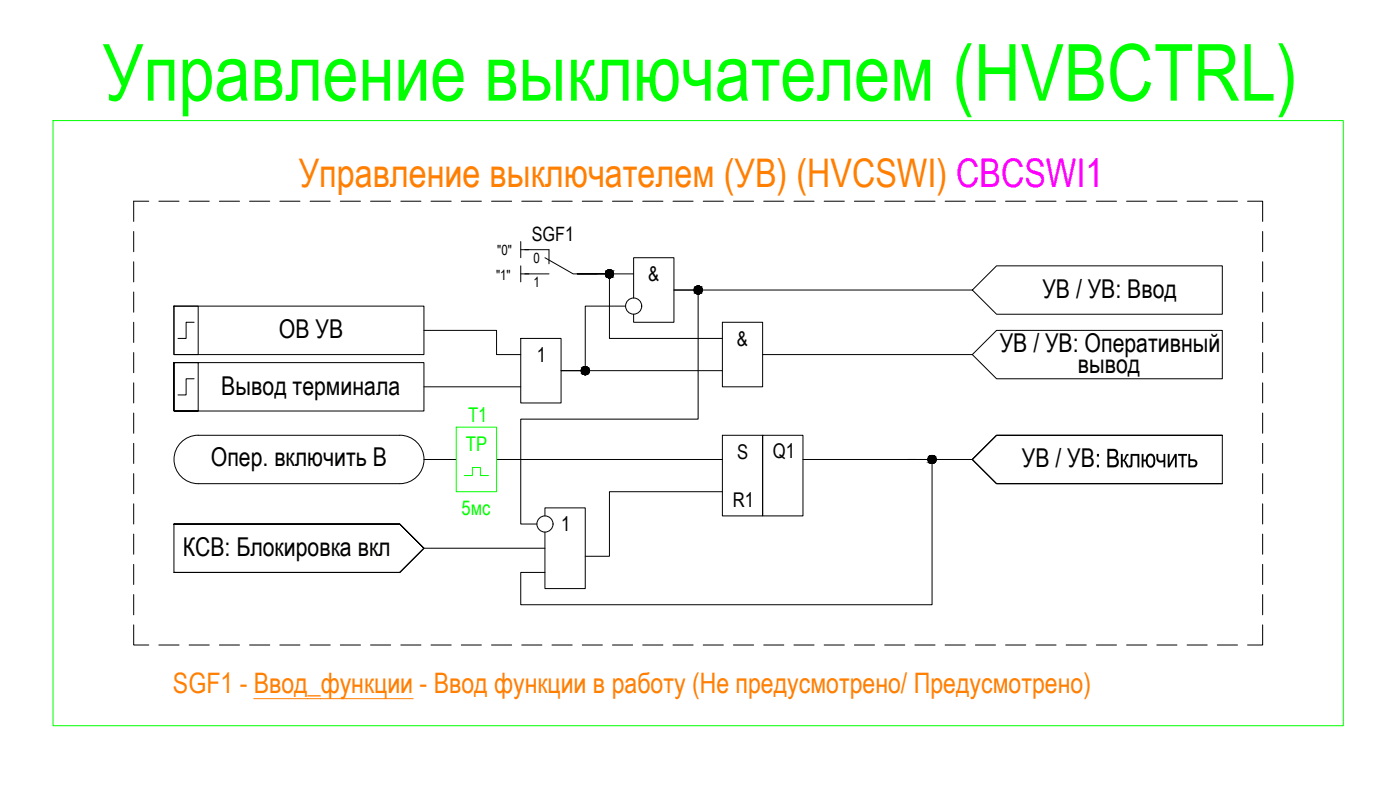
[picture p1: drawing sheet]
<svg xmlns="http://www.w3.org/2000/svg" width="789mm" height="447mm" viewBox="0 0 789 447" stroke-linecap="round" stroke-linejoin="round" font-family="sans-serif">
<!-- layer: 0 -->
<g fill="none" stroke="#000" stroke-width=".56">
<path d="M84 113h-9v12M90 113h11M107 113h11M124 113h11M141 113h11M158 113h11M175 113h11M192 113h11M209 113h11M226 113h11M243 113h11M260 113h11"/>
<path d="M277 113h11M294 113h11M311 113h12M328 113h12M345 113h12M362 113h12M379 113h12M396 113h12M413 113h12M430 113h12M448 113h11M465 113h11"/>
<path d="M482 113h11M499 113h11M516 113h11M533 113h11M550 113h11M567 113h11M584 113h11M601 113h11M618 113h11M635 113h11M652 113h11M669 113h12"/>
<path d="M686 113h12M703 113h9v12M75 130v12M294 136v9M712 130v12M75 147v12M294 150v9M294 141h4M294 154h4M357 154h-32h19v37h63M712 147v12M75 164v12"/>
<path d="M98 172h141v28h-141zM98 172h14v28h-14zM353 172h-23v37h-14h91M357 168v-23h23v37h-23v-5M548 163l14-13h127v27h-127zM548 163h-168h14v73h-100v59h9M712 164v12M75 182v11M75 199v11M109 182h-4v9h-5M239 186h41v14h14M294 191h22v36h-22z"/>
<path d="M407 182h23v36h-23zM430 200h118M548 200l14-14h127v27h-127zM712 182v11M712 199v11M75 216v11M98 204v28h14v-28h-14h141v28h-141zM109 213h-4v9h-5M239 218h55M712 216v11M75 233v11M712 233v11"/>
<path d="M75 250v11M102 250a13 13 0 0 1 10-5h113a14 14 0 0 1 14 14 14 14 0 0 1-14 13h-113a14 14 0 0 1-13-8 14 14 0 0 1 3-14zM239 259h18M280 259h127M407 245h23v46h-23zM430 245h23v46h-23zM453 259h95M512 259h13v82h-231v-19h13M689 245h-127l-14 14 14 13h127v-27h-127l-14 14 14 13h127M712 250v11M75 267v11M407 277h-63v36h-14"/>
<path d="M712 267v11M75 284v11M98 295v27h127l14-13-14-14h-127h127l14 14-14 13h-127M307 291v-5h23v46h-23v-32M712 284v11M75 301v11M75 318v11M239 309h68M712 301v11M712 318v11M75 335v11M712 335v11"/>
<path d="M75 352v11h9M712 352v11h-9M90 363h11M107 363h11M124 363h11M141 363h11M158 363h11M175 363h11M192 363h11M209 363h11M226 363h11M243 363h11"/>
<path d="M260 363h11M277 363h11M294 363h11M311 363h12M328 363h12M345 363h12M362 363h12M379 363h12M396 363h12M413 363h12M430 363h12M448 363h11"/>
<path d="M465 363h11M482 363h11M499 363h11M516 363h11M533 363h11M550 363h11M567 363h11M584 363h11M601 363h11M618 363h11M635 363h11M652 363h11"/>
<path d="M669 363h12M686 363h12"/>
<circle cx="344" cy="154" r="2.3"/>
<circle cx="357" cy="172" r="5"/>
<circle cx="394" cy="163" r="2.3"/>
<circle cx="330" cy="209" r="2.3"/>
<circle cx="525" cy="259" r="2.3"/>
<circle cx="307" cy="295" r="5"/>
</g>
<path d="M670 256h1v3h2l2 1v2l-1 1h-4zM671 260v2h3l-1-2z" fill="#000"/>
<g fill="#000" stroke="#000" stroke-width=".56">
<path d="M343 156h1zM343 152h1zM393 166h1zM393 161h1zM329 211h1zM329 207h1zM525 257h1zM525 261h1z"/>
<path d="M343 156l1 1zM343 157h1z"/>
<path d="M343 152h1zM343 152h1z"/>
<path d="M343 152h1zM343 152h1z"/>
<path d="M343 152h2zM343 152h2z"/>
<path d="M343 156h1zM343 156h1z"/>
<path d="M343 152h2zM342 152h3z"/>
<path d="M343 156h2zM343 156h1z"/>
<path d="M342 152h3zM342 152h3z"/>
<path d="M342 156h3zM342 156h3z"/>
<path d="M342 152l3 1zM342 153h3z"/>
<path d="M342 156h3zM342 156h3z"/>
<path d="M342 153h3zM342 153h3z"/>
<path d="M342 156h3zM342 156h3z"/>
<path d="M342 153h3zM342 153h3z"/>
<path d="M342 156h3zM342 156h3z"/>
<path d="M342 153h3zM342 153h3z"/>
<path d="M342 156h3zM342 156h3z"/>
<path d="M342 153h4zM342 153h4z"/>
<path d="M342 156h3zM342 156h3z"/>
<path d="M342 153h4zM342 153h4z"/>
<path d="M342 155h4zM342 155l3 1z"/>
<path d="M341 153l5 1zM341 153l5 1z"/>
<path d="M341 155h5zM341 155h5z"/>
<path d="M341 154h5zM341 154h5z"/>
<path d="M341 155h5zM341 155h5z"/>
<path d="M341 154h5zM341 154h5z"/>
<path d="M341 154h5zM341 154h5z"/>
<path d="M341 155h5zM341 155h5z"/>
<path d="M341 155h5zM341 155h5z"/>
<path d="M341 154h5zM341 154l5 1z"/>
<path d="M393 166h1zM393 166h1z"/>
<path d="M393 161h1zM393 161h1z"/>
<path d="M393 161h1zM393 161h1z"/>
<path d="M393 161h2zM393 161h2z"/>
<path d="M393 166h1zM393 166h1z"/>
<path d="M393 161h2zM392 161h3z"/>
<path d="M393 165h2zM393 165l1 1z"/>
<path d="M392 161l3 1zM392 162h3z"/>
<path d="M392 165h3zM392 165h3z"/>
<path d="M392 162h3zM392 162h3z"/>
<path d="M392 165h3zM392 165h3z"/>
<path d="M392 162h3zM392 162h3z"/>
<path d="M392 165h3zM392 165h3z"/>
<path d="M392 162h3zM392 162h3z"/>
<path d="M392 165h3zM392 165h3z"/>
<path d="M392 162h3zM392 162h3z"/>
<path d="M392 165h3zM392 165h3z"/>
<path d="M392 162h4zM392 162h4z"/>
<path d="M392 165h3zM392 165h3z"/>
<path d="M392 162l4 1zM392 162l4 1z"/>
<path d="M392 164h4zM392 164l3 1z"/>
<path d="M391 163h5zM391 163h5z"/>
<path d="M391 164h5zM391 164h5z"/>
<path d="M391 163h5zM391 163h5z"/>
<path d="M391 164h5zM391 164h5z"/>
<path d="M391 163h5zM391 163h5z"/>
<path d="M391 164h5zM391 164h5z"/>
<path d="M391 163h5zM391 163h5z"/>
<path d="M391 163l5 1zM391 163l5 1z"/>
<path d="M391 164h5zM391 164h5z"/>
<path d="M329 207h2zM329 207h2z"/>
<path d="M329 207h2zM329 207h2z"/>
<path d="M329 211h2zM329 211h1z"/>
<path d="M329 207h2zM329 207h2z"/>
<path d="M329 211h2zM329 211h2z"/>
<path d="M329 207h2zM329 207h2z"/>
<path d="M329 211h2zM329 211h2z"/>
<path d="M329 207h2zM328 207h3z"/>
<path d="M329 211h2zM329 211h2z"/>
<path d="M328 207h4zM328 207h4z"/>
<path d="M328 211h3zM328 211h3z"/>
<path d="M328 207h4zM328 207h4z"/>
<path d="M328 210h4zM328 210l3 1z"/>
<path d="M328 207l4 1zM328 207l4 1z"/>
<path d="M328 210h4zM328 210h4z"/>
<path d="M328 208h4zM328 208h4z"/>
<path d="M328 210h4zM328 210h4z"/>
<path d="M328 208h4zM328 208h4z"/>
<path d="M328 210h4zM328 210h4z"/>
<path d="M328 208h4zM328 208h4z"/>
<path d="M328 210h4zM328 210h4z"/>
<path d="M328 208h4zM328 208h4z"/>
<path d="M328 209h4zM328 209l4 1z"/>
<path d="M328 208l4 1zM328 208l4 1z"/>
<path d="M328 209h4zM328 209h4z"/>
<path d="M328 209h4zM328 209h4z"/>
<path d="M328 209h4zM328 209h4z"/>
<path d="M328 209h4zM328 209h4z"/>
<path d="M525 257h1zM525 257h1z"/>
<path d="M525 257h1zM525 257h1z"/>
<path d="M525 257h1zM524 257h2z"/>
<path d="M524 257h3zM524 257h3z"/>
<path d="M524 257h3zM524 257h3z"/>
<path d="M524 257h3zM524 257h3z"/>
<path d="M524 257h3zM524 257h3z"/>
<path d="M524 257h3zM524 257h3z"/>
<path d="M524 257l3 1zM524 257l3 1z"/>
<path d="M524 258h3zM524 258h3z"/>
<path d="M523 258h4zM523 258h4z"/>
<path d="M523 260h4zM523 260h4z"/>
<path d="M523 258h5zM523 258h5z"/>
<path d="M523 260h4zM523 260h4z"/>
<path d="M523 258h5zM523 258h5z"/>
<path d="M523 259h5zM523 259l4 1z"/>
<path d="M523 258l5 1zM523 258l5 1z"/>
<path d="M523 259h5zM523 259h5z"/>
<path d="M523 259h5zM523 259h5z"/>
<path d="M523 259h5zM523 259h5z"/>
<path d="M523 259h5zM523 259h5z"/>
<path d="M525 261h1zM525 261h1z"/>
<path d="M525 261h1zM525 261h1z"/>
<path d="M524 261h2zM524 261h2z"/>
<path d="M524 261h3zM524 261h2z"/>
<path d="M524 261h3zM524 261h3z"/>
<path d="M524 261h3zM524 261h3z"/>
<path d="M524 260h3zM524 260l3 1z"/>
<path d="M524 260h3zM524 260h3z"/>
<path d="M524 260h3zM524 260h3z"/>
</g>
<path d="M30 68h727v341h-727zM257 241h23v36h-23zM262 268h4v-5h5v5h4" fill="none" stroke="#0f0" stroke-width=".56"/>
<path d="M296 141h13v8M296 154h13M307 145l16 9h14" fill="none" stroke="#000" stroke-width=".56"/>
<!-- layer: 0 -->
<path d="M143 394h90" fill="none" stroke="#ff7f00" stroke-width=".56"/>
<text font-size="44.5" fill="#0f0" x="58" y="57">Управление выключателем (HVBCTRL)</text>
<text font-size="22.2" fill="#ff7f00" x="168" y="105">Управление выключателем (УВ) (HVCSWI) CBCSWI1</text>
<text font-size="15.9" fill="#ff7f00" x="98" y="390">SGF1 - Ввод_функции - Ввод функции в работу (Не предусмотрено/ Предусмотрено)</text>
<g font-size="14.6">
<text x="588" y="168">УВ / УВ: Ввод</text>
<text x="157" y="191">ОВ УВ</text>
<text x="564" y="198">УВ / УВ: Оперативный</text>
<text x="608" y="210">вывод</text>
<text x="125" y="222">Вывод терминала</text>
<text x="119" y="263">Опер. включить В</text>
<text x="576" y="263">УВ / УВ</text>
<text x="617" y="263">: Включить</text>
<text x="103" y="313">КСВ: Блокировка вкл</text>
</g>
<g font-size="11.4">
<text x="365" y="158">&amp;</text>
<text x="415" y="195">&amp;</text>
<text x="303" y="204">1</text>
<text x="415" y="258">S</text>
<text x="436" y="258">Q1</text>
<text x="413" y="286">R1</text>
<text x="316" y="299">1</text>
</g>
<g font-size="11.4" fill="#0f0">
<text x="264" y="238">T1</text>
<text x="263" y="254">TP</text>
<text x="260" y="290">5мс</text>
</g>
<text font-size="11.1" x="300" y="136">SGF1</text>
<g font-size="7.9">
<text x="280" y="143">&quot;0&quot;</text>
<text x="301" y="148">0</text>
<text x="280" y="158">&quot;1&quot;</text>
<text x="301" y="162">1</text>
</g>
</svg>
